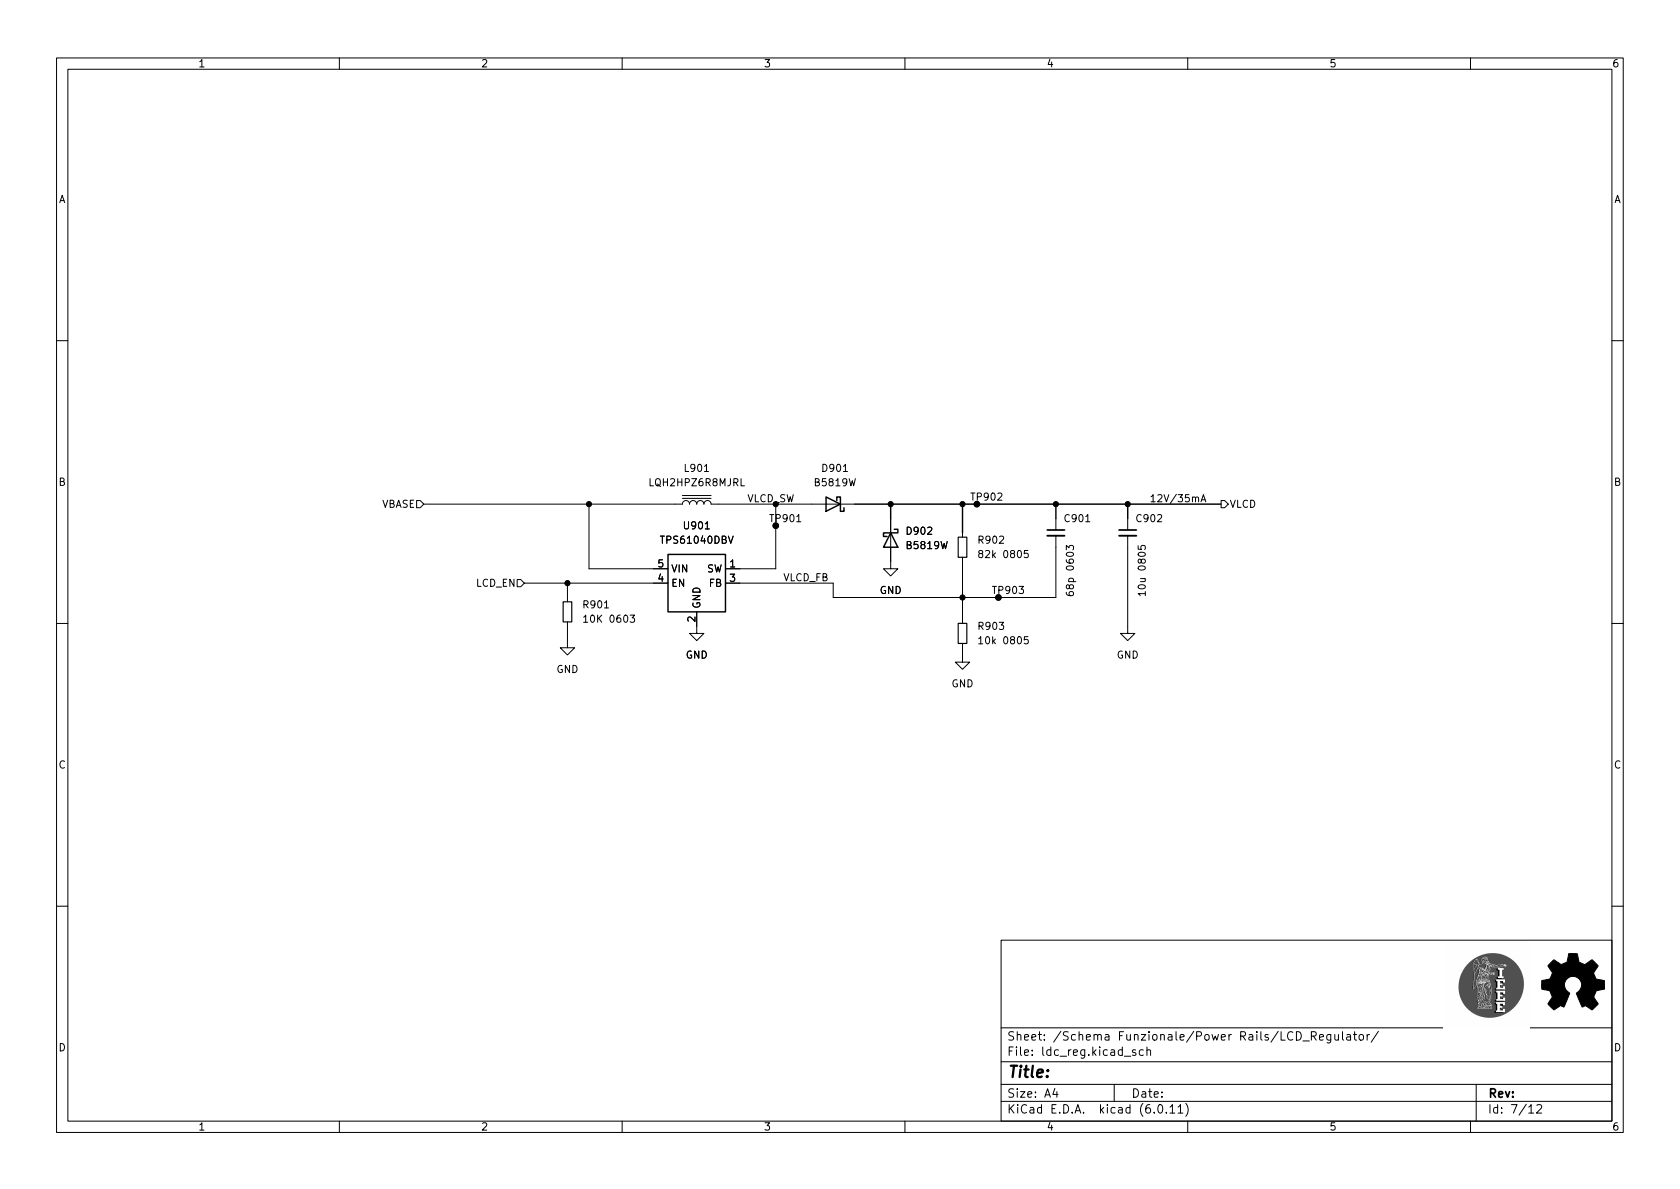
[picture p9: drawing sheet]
(kicad_sch (version 20211123) (generator eeschema)

 (paper "A4")

 (lib_symbols
  (symbol "Connector:TestPoint_Small" (pin_numbers hide) (pin_names (offset 0.762) hide) (in_bom yes) (on_board yes)
   (property "Reference" "TP" (id 0) (at 0 3.81 0) (effects (font (size 1.27 1.27))))
   (property "Value" "TestPoint_Small" (id 1) (at 0 2.032 0) (effects (font (size 1.27 1.27))))
   (property "Footprint" "" (id 2) (at 5.08 0 0) (effects (font (size 1.27 1.27)) hide))
   (property "Datasheet" "~" (id 3) (at 5.08 0 0) (effects (font (size 1.27 1.27)) hide))
   (symbol "TestPoint_Small_0_1"
    (circle (center 0 0) (radius 0.508) (stroke (width 0) (type default) (color 0 0 0 0)) (fill (type none))))
   (symbol "TestPoint_Small_1_1"
    (pin passive line (at 0 0 90) (length 0) (name "1" (effects (font (size 1.27 1.27)))) (number "1" (effects (font (size 1.27 1.27)))))))
  (symbol "Device:C_Small" (pin_numbers hide) (pin_names (offset 0.254) hide) (in_bom yes) (on_board yes)
   (property "Reference" "C" (id 0) (at 0.254 1.778 0) (effects (font (size 1.27 1.27)) (justify left)))
   (property "Value" "C_Small" (id 1) (at 0.254 -2.032 0) (effects (font (size 1.27 1.27)) (justify left)))
   (property "Footprint" "" (id 2) (at 0 0 0) (effects (font (size 1.27 1.27)) hide))
   (property "Datasheet" "~" (id 3) (at 0 0 0) (effects (font (size 1.27 1.27)) hide))
   (symbol "C_Small_0_1"
    (polyline (pts (xy -1.524 -0.508) (xy 1.524 -0.508)) (stroke (width 0.3302) (type default) (color 0 0 0 0)) (fill (type none)))
    (polyline (pts (xy -1.524 0.508) (xy 1.524 0.508)) (stroke (width 0.3048) (type default) (color 0 0 0 0)) (fill (type none))))
   (symbol "C_Small_1_1"
    (pin passive line (at 0 2.54 270) (length 2.032) (name "~" (effects (font (size 1.27 1.27)))) (number "1" (effects (font (size 1.27 1.27)))))
    (pin passive line (at 0 -2.54 90) (length 2.032) (name "~" (effects (font (size 1.27 1.27)))) (number "2" (effects (font (size 1.27 1.27)))))))
  (symbol "Device:D_Schottky" (pin_numbers hide) (pin_names (offset 1.016) hide) (in_bom yes) (on_board yes)
   (property "Reference" "D" (id 0) (at 0 2.54 0) (effects (font (size 1.27 1.27))))
   (property "Value" "D_Schottky" (id 1) (at 0 -2.54 0) (effects (font (size 1.27 1.27))))
   (property "Footprint" "" (id 2) (at 0 0 0) (effects (font (size 1.27 1.27)) hide))
   (property "Datasheet" "~" (id 3) (at 0 0 0) (effects (font (size 1.27 1.27)) hide))
   (symbol "D_Schottky_0_1"
    (polyline (pts (xy 1.27 0) (xy -1.27 0)) (stroke (width 0) (type default) (color 0 0 0 0)) (fill (type none)))
    (polyline (pts (xy 1.27 1.27) (xy 1.27 -1.27) (xy -1.27 0) (xy 1.27 1.27)) (stroke (width 0.254) (type default) (color 0 0 0 0)) (fill (type none)))
    (polyline (pts (xy -1.905 0.635) (xy -1.905 1.27) (xy -1.27 1.27) (xy -1.27 -1.27) (xy -0.635 -1.27) (xy -0.635 -0.635)) (stroke (width 0.254) (type default) (color 0 0 0 0)) (fill (type none))))
   (symbol "D_Schottky_1_1"
    (pin passive line (at -3.81 0 0) (length 2.54) (name "K" (effects (font (size 1.27 1.27)))) (number "1" (effects (font (size 1.27 1.27)))))
    (pin passive line (at 3.81 0 180) (length 2.54) (name "A" (effects (font (size 1.27 1.27)))) (number "2" (effects (font (size 1.27 1.27)))))))
  (symbol "Device:L_Iron" (pin_numbers hide) (pin_names (offset 1.016) hide) (in_bom yes) (on_board yes)
   (property "Reference" "L" (id 0) (at -1.27 0 90) (effects (font (size 1.27 1.27))))
   (property "Value" "L_Iron" (id 1) (at 2.794 0 90) (effects (font (size 1.27 1.27))))
   (property "Footprint" "" (id 2) (at 0 0 0) (effects (font (size 1.27 1.27)) hide))
   (property "Datasheet" "~" (id 3) (at 0 0 0) (effects (font (size 1.27 1.27)) hide))
   (symbol "L_Iron_0_1"
    (arc (start 0 -2.54) (mid 0.635 -1.905) (end 0 -1.27) (stroke (width 0) (type default) (color 0 0 0 0)) (fill (type none)))
    (arc (start 0 -1.27) (mid 0.635 -0.635) (end 0 0) (stroke (width 0) (type default) (color 0 0 0 0)) (fill (type none)))
    (polyline (pts (xy 1.016 2.54) (xy 1.016 -2.54)) (stroke (width 0) (type default) (color 0 0 0 0)) (fill (type none)))
    (polyline (pts (xy 1.524 -2.54) (xy 1.524 2.54)) (stroke (width 0) (type default) (color 0 0 0 0)) (fill (type none)))
    (arc (start 0 0) (mid 0.635 0.635) (end 0 1.27) (stroke (width 0) (type default) (color 0 0 0 0)) (fill (type none)))
    (arc (start 0 1.27) (mid 0.635 1.905) (end 0 2.54) (stroke (width 0) (type default) (color 0 0 0 0)) (fill (type none))))
   (symbol "L_Iron_1_1"
    (pin passive line (at 0 3.81 270) (length 1.27) (name "1" (effects (font (size 1.27 1.27)))) (number "1" (effects (font (size 1.27 1.27)))))
    (pin passive line (at 0 -3.81 90) (length 1.27) (name "2" (effects (font (size 1.27 1.27)))) (number "2" (effects (font (size 1.27 1.27)))))))
  (symbol "Device:R_Small" (pin_numbers hide) (pin_names (offset 0.254) hide) (in_bom yes) (on_board yes)
   (property "Reference" "R" (id 0) (at 0.762 0.508 0) (effects (font (size 1.27 1.27)) (justify left)))
   (property "Value" "R_Small" (id 1) (at 0.762 -1.016 0) (effects (font (size 1.27 1.27)) (justify left)))
   (property "Footprint" "" (id 2) (at 0 0 0) (effects (font (size 1.27 1.27)) hide))
   (property "Datasheet" "~" (id 3) (at 0 0 0) (effects (font (size 1.27 1.27)) hide))
   (symbol "R_Small_0_1"
    (rectangle (start -0.762 1.778) (end 0.762 -1.778) (stroke (width 0.2032) (type default) (color 0 0 0 0)) (fill (type none))))
   (symbol "R_Small_1_1"
    (pin passive line (at 0 2.54 270) (length 0.762) (name "~" (effects (font (size 1.27 1.27)))) (number "1" (effects (font (size 1.27 1.27)))))
    (pin passive line (at 0 -2.54 90) (length 0.762) (name "~" (effects (font (size 1.27 1.27)))) (number "2" (effects (font (size 1.27 1.27)))))))
  (symbol "GND_1" (power) (pin_names (offset 0)) (in_bom yes) (on_board yes)
   (property "Reference" "#PWR" (id 0) (at 0 -6.35 0) (effects (font (size 1.27 1.27)) hide))
   (property "Value" "GND_1" (id 1) (at 0 -3.81 0) (effects (font (size 1.27 1.27))))
   (property "Footprint" "" (id 2) (at 0 0 0) (effects (font (size 1.27 1.27)) hide))
   (property "Datasheet" "" (id 3) (at 0 0 0) (effects (font (size 1.27 1.27)) hide))
   (symbol "GND_1_0_1"
    (polyline (pts (xy 0 0) (xy 0 -1.27) (xy 1.27 -1.27) (xy 0 -2.54) (xy -1.27 -1.27) (xy 0 -1.27)) (stroke (width 0) (type default) (color 0 0 0 0)) (fill (type none))))
   (symbol "GND_1_1_1"
    (pin power_in line (at 0 0 270) (length 0) hide (name "GND" (effects (font (size 1.27 1.27)))) (number "1" (effects (font (size 1.27 1.27)))))))
  (symbol "Graphic:Logo_Open_Hardware_Small" (pin_names (offset 1.016)) (in_bom yes) (on_board yes)
   (property "Reference" "#LOGO" (id 0) (at 0 6.985 0) (effects (font (size 1.27 1.27)) hide))
   (property "Value" "Logo_Open_Hardware_Small" (id 1) (at 0 -5.715 0) (effects (font (size 1.27 1.27)) hide))
   (property "Footprint" "" (id 2) (at 0 0 0) (effects (font (size 1.27 1.27)) hide))
   (property "Datasheet" "~" (id 3) (at 0 0 0) (effects (font (size 1.27 1.27)) hide))
   (symbol "Logo_Open_Hardware_Small_0_1"
    (polyline (pts (xy 3.3528 -4.3434) (xy 3.302 -4.318) (xy 3.175 -4.2418) (xy 2.9972 -4.1148) (xy 2.7686 -3.9624) (xy 2.54 -3.81) (xy 2.3622 -3.7084) (xy 2.2352 -3.6068) (xy 2.1844 -3.5814) (xy 2.159 -3.6068) (xy 2.0574 -3.6576) (xy 1.905 -3.7338) (xy 1.8034 -3.7846) (xy 1.6764 -3.8354) (xy 1.6002 -3.8354) (xy 1.6002 -3.8354) (xy 1.5494 -3.7338) (xy 1.4732 -3.5306) (xy 1.3462 -3.302) (xy 1.2446 -3.0226) (xy 1.1176 -2.7178) (xy 0.9652 -2.413) (xy 0.8636 -2.1082) (xy 0.7366 -1.8288) (xy 0.6604 -1.6256) (xy 0.6096 -1.4732) (xy 0.5842 -1.397) (xy 0.5842 -1.397) (xy 0.6604 -1.3208) (xy 0.7874 -1.2446) (xy 1.0414 -1.016) (xy 1.2954 -0.6858) (xy 1.4478 -0.3302) (xy 1.524 0.0762) (xy 1.4732 0.4572) (xy 1.3208 0.8128) (xy 1.0668 1.143) (xy 0.762 1.3716) (xy 0.4064 1.524) (xy 0 1.5748) (xy -0.381 1.5494) (xy -0.7366 1.397) (xy -1.0668 1.143) (xy -1.2192 0.9906) (xy -1.397 0.6604) (xy -1.524 0.3048) (xy -1.524 0.2286) (xy -1.4986 -0.1778) (xy -1.397 -0.5334) (xy -1.1938 -0.8636) (xy -0.9144 -1.143) (xy -0.8636 -1.1684) (xy -0.7366 -1.27) (xy -0.635 -1.3462) (xy -0.5842 -1.397) (xy -1.0668 -2.5908) (xy -1.143 -2.794) (xy -1.2954 -3.1242) (xy -1.397 -3.4036) (xy -1.4986 -3.6322) (xy -1.5748 -3.7846) (xy -1.6002 -3.8354) (xy -1.6002 -3.8354) (xy -1.651 -3.8354) (xy -1.7272 -3.81) (xy -1.905 -3.7338) (xy -2.0066 -3.683) (xy -2.1336 -3.6068) (xy -2.2098 -3.5814) (xy -2.2606 -3.6068) (xy -2.3622 -3.683) (xy -2.54 -3.81) (xy -2.7686 -3.9624) (xy -2.9718 -4.0894) (xy -3.1496 -4.2164) (xy -3.302 -4.318) (xy -3.3528 -4.3434) (xy -3.3782 -4.3434) (xy -3.429 -4.318) (xy -3.5306 -4.2164) (xy -3.7084 -4.064) (xy -3.937 -3.8354) (xy -3.9624 -3.81) (xy -4.1656 -3.6068) (xy -4.318 -3.4544) (xy -4.4196 -3.3274) (xy -4.445 -3.2766) (xy -4.445 -3.2766) (xy -4.4196 -3.2258) (xy -4.318 -3.0734) (xy -4.2164 -2.8956) (xy -4.064 -2.667) (xy -3.6576 -2.0828) (xy -3.8862 -1.5494) (xy -3.937 -1.3716) (xy -4.0386 -1.1684) (xy -4.0894 -1.0414) (xy -4.1148 -0.9652) (xy -4.191 -0.9398) (xy -4.318 -0.9144) (xy -4.5466 -0.8636) (xy -4.8006 -0.8128) (xy -5.0546 -0.7874) (xy -5.2578 -0.7366) (xy -5.4356 -0.7112) (xy -5.5118 -0.6858) (xy -5.5118 -0.6858) (xy -5.5372 -0.635) (xy -5.5372 -0.5588) (xy -5.5372 -0.4318) (xy -5.5626 -0.2286) (xy -5.5626 0.0762) (xy -5.5626 0.127) (xy -5.5372 0.4064) (xy -5.5372 0.635) (xy -5.5372 0.762) (xy -5.5372 0.8382) (xy -5.5372 0.8382) (xy -5.461 0.8382) (xy -5.3086 0.889) (xy -5.08 0.9144) (xy -4.826 0.9652) (xy -4.8006 0.9906) (xy -4.5466 1.0414) (xy -4.318 1.0668) (xy -4.1656 1.1176) (xy -4.0894 1.143) (xy -4.0894 1.143) (xy -4.0386 1.2446) (xy -3.9624 1.4224) (xy -3.8608 1.6256) (xy -3.7846 1.8288) (xy -3.7084 2.0066) (xy -3.6576 2.159) (xy -3.6322 2.2098) (xy -3.6322 2.2098) (xy -3.683 2.286) (xy -3.7592 2.413) (xy -3.8862 2.5908) (xy -4.064 2.8194) (xy -4.064 2.8448) (xy -4.2164 3.0734) (xy -4.3434 3.2512) (xy -4.4196 3.3782) (xy -4.445 3.4544) (xy -4.445 3.4544) (xy -4.3942 3.5052) (xy -4.2926 3.6322) (xy -4.1148 3.81) (xy -3.937 4.0132) (xy -3.8608 4.064) (xy -3.6576 4.2926) (xy -3.5052 4.4196) (xy -3.4036 4.4958) (xy -3.3528 4.5212) (xy -3.3528 4.5212) (xy -3.302 4.4704) (xy -3.1496 4.3688) (xy -2.9718 4.2418) (xy -2.7432 4.0894) (xy -2.7178 4.0894) (xy -2.4892 3.937) (xy -2.3114 3.81) (xy -2.1844 3.7084) (xy -2.1336 3.683) (xy -2.1082 3.683) (xy -2.032 3.7084) (xy -1.8542 3.7592) (xy -1.6764 3.8354) (xy -1.4732 3.937) (xy -1.27 4.0132) (xy -1.143 4.064) (xy -1.0668 4.1148) (xy -1.0668 4.1148) (xy -1.0414 4.191) (xy -1.016 4.3434) (xy -0.9652 4.572) (xy -0.9144 4.8514) (xy -0.889 4.9022) (xy -0.8382 5.1562) (xy -0.8128 5.3848) (xy -0.7874 5.5372) (xy -0.762 5.588) (xy -0.7112 5.6134) (xy -0.5842 5.6134) (xy -0.4064 5.6134) (xy -0.1524 5.6134) (xy 0.0762 5.6134) (xy 0.3302 5.6134) (xy 0.5334 5.6134) (xy 0.6858 5.588) (xy 0.7366 5.588) (xy 0.7366 5.588) (xy 0.762 5.5118) (xy 0.8128 5.334) (xy 0.8382 5.1054) (xy 0.9144 4.826) (xy 0.9144 4.7752) (xy 0.9652 4.5212) (xy 1.016 4.2926) (xy 1.0414 4.1402) (xy 1.0668 4.0894) (xy 1.0668 4.0894) (xy 1.1938 4.0386) (xy 1.3716 3.9624) (xy 1.5748 3.8608) (xy 2.0828 3.6576) (xy 2.7178 4.0894) (xy 2.7686 4.1402) (xy 2.9972 4.2926) (xy 3.175 4.4196) (xy 3.302 4.4958) (xy 3.3782 4.5212) (xy 3.3782 4.5212) (xy 3.429 4.4704) (xy 3.556 4.3434) (xy 3.7338 4.191) (xy 3.9116 3.9878) (xy 4.064 3.8354) (xy 4.2418 3.6576) (xy 4.3434 3.556) (xy 4.4196 3.4798) (xy 4.4196 3.429) (xy 4.4196 3.4036) (xy 4.3942 3.3274) (xy 4.2926 3.2004) (xy 4.1656 2.9972) (xy 4.0132 2.794) (xy 3.8862 2.5908) (xy 3.7592 2.3876) (xy 3.6576 2.2352) (xy 3.6322 2.159) (xy 3.6322 2.1336) (xy 3.683 2.0066) (xy 3.7592 1.8288) (xy 3.8608 1.6002) (xy 4.064 1.1176) (xy 4.3942 1.0414) (xy 4.5974 1.016) (xy 4.8768 0.9652) (xy 5.1308 0.9144) (xy 5.5372 0.8382) (xy 5.5626 -0.6604) (xy 5.4864 -0.6858) (xy 5.4356 -0.6858) (xy 5.2832 -0.7366) (xy 5.0546 -0.762) (xy 4.8006 -0.8128) (xy 4.5974 -0.8636) (xy 4.3688 -0.9144) (xy 4.2164 -0.9398) (xy 4.1402 -0.9398) (xy 4.1148 -0.9652) (xy 4.064 -1.0668) (xy 3.9878 -1.2446) (xy 3.9116 -1.4478) (xy 3.81 -1.651) (xy 3.7338 -1.8542) (xy 3.683 -2.0066) (xy 3.6576 -2.0828) (xy 3.683 -2.1336) (xy 3.7846 -2.2606) (xy 3.8862 -2.4638) (xy 4.0386 -2.667) (xy 4.191 -2.8956) (xy 4.318 -3.0734) (xy 4.3942 -3.2004) (xy 4.445 -3.2766) (xy 4.4196 -3.3274) (xy 4.3434 -3.429) (xy 4.1656 -3.5814) (xy 3.937 -3.8354) (xy 3.8862 -3.8608) (xy 3.683 -4.064) (xy 3.5306 -4.2164) (xy 3.4036 -4.318) (xy 3.3528 -4.3434)) (stroke (width 0) (type default) (color 0 0 0 0)) (fill (type outline)))))
  (symbol "Regulator_Switching:TPS61040DBV" (in_bom yes) (on_board yes)
   (property "Reference" "U" (id 0) (at -5.08 6.35 0) (effects (font (size 1.27 1.27)) (justify left)))
   (property "Value" "TPS61040DBV" (id 1) (at 0 6.35 0) (effects (font (size 1.27 1.27)) (justify left)))
   (property "Footprint" "Package_TO_SOT_SMD:SOT-23-5" (id 2) (at 2.54 -6.35 0) (effects (font (size 1.27 1.27) italic) (justify left) hide))
   (property "Datasheet" "http://www.ti.com/lit/ds/symlink/tps61040.pdf" (id 3) (at -5.08 7.62 0) (effects (font (size 1.27 1.27)) hide))
   (symbol "TPS61040DBV_0_1"
    (rectangle (start -5.08 5.08) (end 5.08 -5.08) (stroke (width 0.254) (type default) (color 0 0 0 0)) (fill (type background))))
   (symbol "TPS61040DBV_1_1"
    (pin power_out line (at 7.62 2.54 180) (length 2.54) (name "SW" (effects (font (size 1.27 1.27)))) (number "1" (effects (font (size 1.27 1.27)))))
    (pin power_in line (at 0 -7.62 90) (length 2.54) (name "GND" (effects (font (size 1.27 1.27)))) (number "2" (effects (font (size 1.27 1.27)))))
    (pin input line (at 7.62 0 180) (length 2.54) (name "FB" (effects (font (size 1.27 1.27)))) (number "3" (effects (font (size 1.27 1.27)))))
    (pin input line (at -7.62 0 0) (length 2.54) (name "EN" (effects (font (size 1.27 1.27)))) (number "4" (effects (font (size 1.27 1.27)))))
    (pin power_in line (at -7.62 2.54 0) (length 2.54) (name "VIN" (effects (font (size 1.27 1.27)))) (number "5" (effects (font (size 1.27 1.27))))))))

 (junction (at 199.39 88.9) (diameter 0) (color 0 0 0 0))
 (junction (at 137.16 92.71) (diameter 0) (color 0 0 0 0))
 (junction (at 170.18 88.9) (diameter 0) (color 0 0 0 0))
 (junction (at 104.14 88.9) (diameter 0) (color 0 0 0 0))
 (junction (at 157.48 88.9) (diameter 0) (color 0 0 0 0))
 (junction (at 137.16 88.9) (diameter 0) (color 0 0 0 0))
 (junction (at 176.53 105.41) (diameter 0) (color 0 0 0 0))
 (junction (at 172.72 88.9) (diameter 0) (color 0 0 0 0))
 (junction (at 170.18 105.41) (diameter 0) (color 0 0 0 0))
 (junction (at 100.33 102.87) (diameter 0) (color 0 0 0 0))
 (junction (at 186.69 88.9) (diameter 0) (color 0 0 0 0))

 (wire (pts (xy 186.69 91.44) (xy 186.69 88.9)) (stroke (width 0) (type default) (color 0 0 0 0)))
 (wire (pts (xy 92.71 102.87) (xy 100.33 102.87)) (stroke (width 0) (type default) (color 0 0 0 0)))
 (wire (pts (xy 100.33 102.87) (xy 115.57 102.87)) (stroke (width 0) (type default) (color 0 0 0 0)))
 (wire (pts (xy 100.33 110.49) (xy 100.33 113.03)) (stroke (width 0) (type default) (color 0 0 0 0)))
 (wire (pts (xy 104.14 100.33) (xy 104.14 88.9)) (stroke (width 0) (type default) (color 0 0 0 0)))
 (wire (pts (xy 199.39 91.44) (xy 199.39 88.9)) (stroke (width 0) (type default) (color 0 0 0 0)))
 (wire (pts (xy 199.39 88.9) (xy 215.9 88.9)) (stroke (width 0) (type default) (color 0 0 0 0)))
 (wire (pts (xy 151.13 88.9) (xy 157.48 88.9)) (stroke (width 0) (type default) (color 0 0 0 0)))
 (wire (pts (xy 147.32 105.41) (xy 170.18 105.41)) (stroke (width 0) (type default) (color 0 0 0 0)))
 (wire (pts (xy 100.33 102.87) (xy 100.33 105.41)) (stroke (width 0) (type default) (color 0 0 0 0)))
 (wire (pts (xy 127 88.9) (xy 137.16 88.9)) (stroke (width 0) (type default) (color 0 0 0 0)))
 (wire (pts (xy 176.53 105.41) (xy 170.18 105.41)) (stroke (width 0) (type default) (color 0 0 0 0)))
 (wire (pts (xy 170.18 93.98) (xy 170.18 88.9)) (stroke (width 0) (type default) (color 0 0 0 0)))
 (wire (pts (xy 186.69 96.52) (xy 186.69 105.41)) (stroke (width 0) (type default) (color 0 0 0 0)))
 (wire (pts (xy 130.81 102.87) (xy 147.32 102.87)) (stroke (width 0) (type default) (color 0 0 0 0)))
 (wire (pts (xy 137.16 88.9) (xy 137.16 92.71)) (stroke (width 0) (type default) (color 0 0 0 0)))
 (wire (pts (xy 137.16 100.33) (xy 130.81 100.33)) (stroke (width 0) (type default) (color 0 0 0 0)))
 (wire (pts (xy 157.48 88.9) (xy 157.48 91.44)) (stroke (width 0) (type default) (color 0 0 0 0)))
 (wire (pts (xy 115.57 100.33) (xy 104.14 100.33)) (stroke (width 0) (type default) (color 0 0 0 0)))
 (wire (pts (xy 137.16 88.9) (xy 143.51 88.9)) (stroke (width 0) (type default) (color 0 0 0 0)))
 (wire (pts (xy 170.18 115.57) (xy 170.18 114.3)) (stroke (width 0) (type default) (color 0 0 0 0)))
 (wire (pts (xy 147.32 102.87) (xy 147.32 105.41)) (stroke (width 0) (type default) (color 0 0 0 0)))
 (wire (pts (xy 199.39 96.52) (xy 199.39 110.49)) (stroke (width 0) (type default) (color 0 0 0 0)))
 (wire (pts (xy 170.18 99.06) (xy 170.18 105.41)) (stroke (width 0) (type default) (color 0 0 0 0)))
 (wire (pts (xy 172.72 88.9) (xy 170.18 88.9)) (stroke (width 0) (type default) (color 0 0 0 0)))
 (wire (pts (xy 186.69 88.9) (xy 199.39 88.9)) (stroke (width 0) (type default) (color 0 0 0 0)))
 (wire (pts (xy 170.18 105.41) (xy 170.18 109.22)) (stroke (width 0) (type default) (color 0 0 0 0)))
 (wire (pts (xy 104.14 88.9) (xy 119.38 88.9)) (stroke (width 0) (type default) (color 0 0 0 0)))
 (wire (pts (xy 170.18 88.9) (xy 157.48 88.9)) (stroke (width 0) (type default) (color 0 0 0 0)))
 (wire (pts (xy 137.16 92.71) (xy 137.16 100.33)) (stroke (width 0) (type default) (color 0 0 0 0)))
 (wire (pts (xy 186.69 105.41) (xy 176.53 105.41)) (stroke (width 0) (type default) (color 0 0 0 0)))
 (wire (pts (xy 186.69 88.9) (xy 172.72 88.9)) (stroke (width 0) (type default) (color 0 0 0 0)))
 (wire (pts (xy 104.14 88.9) (xy 74.93 88.9)) (stroke (width 0) (type default) (color 0 0 0 0)))

 (image (at 262.89 173.99) (scale 0.120876)
  (data))

 (text "12V/35mA\n" (at 203.2 88.9 0) (effects (font (size 1.27 1.27)) (justify left bottom)))

 (label "VLCD_FB" (at 138.43 102.87 0) (effects (font (size 1.27 1.27)) (justify left bottom)))
 (label "VLCD_SW" (at 132.08 88.9 0) (effects (font (size 1.27 1.27)) (justify left bottom)))

 (hierarchical_label "VLCD" (shape output) (at 215.9 88.9 0) (effects (font (size 1.27 1.27)) (justify left)))
 (hierarchical_label "VBASE" (shape input) (at 74.93 88.9 180) (effects (font (size 1.27 1.27)) (justify right)))
 (hierarchical_label "LCD_EN" (shape input) (at 92.71 102.87 180) (effects (font (size 1.27 1.27)) (justify right)))

 (symbol (lib_id "Device:R_Small") (at 170.18 111.76 180) (unit 1) (in_bom yes) (on_board yes) (fields_autoplaced)
  (property "Reference" "R903" (id 0) (at 172.72 110.4899 0) (effects (font (size 1.27 1.27)) (justify right)))
  (property "Value" "10k 0805" (id 1) (at 172.72 113.0299 0) (effects (font (size 1.27 1.27)) (justify right)))
  (property "Footprint" "Resistor_SMD:R_0805_2012Metric" (id 2) (at 170.18 111.76 0) (effects (font (size 1.27 1.27)) hide))
  (property "Datasheet" "~" (id 3) (at 170.18 111.76 0) (effects (font (size 1.27 1.27)) hide))
  (property "JLC_REF" "C17414" (id 4) (at 170.18 111.76 90) (effects (font (size 1.27 1.27)) hide))
  (property "JLC_PRICE" "0.0017" (id 5) (at 170.18 111.76 90) (effects (font (size 1.27 1.27)) hide)) (pin "1") (pin "2"))

 (symbol (lib_id "Device:C_Small") (at 186.69 93.98 0) (unit 1) (in_bom yes) (on_board yes)
  (property "Reference" "C901" (id 0) (at 187.96 91.44 0) (effects (font (size 1.27 1.27)) (justify left)))
  (property "Value" "68p 0603" (id 1) (at 189.23 105.41 90) (effects (font (size 1.27 1.27)) (justify left)))
  (property "Footprint" "Capacitor_SMD:C_0201_0603Metric" (id 2) (at 186.69 93.98 0) (effects (font (size 1.27 1.27)) hide))
  (property "Datasheet" "~" (id 3) (at 186.69 93.98 0) (effects (font (size 1.27 1.27)) hide))
  (property "JLC_REF" "C28262" (id 4) (at 186.69 93.98 0) (effects (font (size 1.27 1.27)) hide))
  (property "JLC_PRICE" "0.0021" (id 5) (at 186.69 93.98 0) (effects (font (size 1.27 1.27)) hide)) (pin "1") (pin "2"))

 (symbol (lib_id "Connector:TestPoint_Small") (at 176.53 105.41 0) (unit 1) (in_bom yes) (on_board yes)
  (property "Reference" "TP903" (id 0) (at 175.26 104.14 0) (effects (font (size 1.27 1.27)) (justify left)))
  (property "Value" "TestPoint_Small" (id 1) (at 177.8 106.6799 0) (effects (font (size 1.27 1.27)) (justify left) hide))
  (property "Footprint" "TestPoint:TestPoint_Pad_D1.0mm" (id 2) (at 181.61 105.41 0) (effects (font (size 1.27 1.27)) hide))
  (property "Datasheet" "~" (id 3) (at 181.61 105.41 0) (effects (font (size 1.27 1.27)) hide)) (pin "1"))

 (symbol (lib_id "Regulator_Switching:TPS61040DBV") (at 123.19 102.87 0) (unit 1) (in_bom yes) (on_board yes) (fields_autoplaced)
  (property "Reference" "U901" (id 0) (at 123.19 92.71 0))
  (property "Value" "TPS61040DBV" (id 1) (at 123.19 95.25 0))
  (property "Footprint" "Package_TO_SOT_SMD:SOT-23-5" (id 2) (at 125.73 109.22 0) (effects (font (size 1.27 1.27) italic) (justify left) hide))
  (property "Datasheet" "http://www.ti.com/lit/ds/symlink/tps61040.pdf" (id 3) (at 118.11 95.25 0) (effects (font (size 1.27 1.27)) hide)) (pin "1") (pin "2") (pin "3") (pin "4") (pin "5"))

 (symbol (lib_id "Graphic:Logo_Open_Hardware_Small") (at 278.13 173.99 0) (unit 1) (in_bom no) (on_board no) (fields_autoplaced)
  (property "Reference" "#LOGO?" (id 0) (at 278.13 167.005 0) (effects (font (size 1.27 1.27)) hide))
  (property "Value" "Logo_Open_Hardware_Small" (id 1) (at 278.13 179.705 0) (effects (font (size 1.27 1.27)) hide))
  (property "Footprint" "" (id 2) (at 278.13 173.99 0) (effects (font (size 1.27 1.27)) hide))
  (property "Datasheet" "~" (id 3) (at 278.13 173.99 0) (effects (font (size 1.27 1.27)) hide)))

 (symbol (lib_id "Device:C_Small") (at 199.39 93.98 0) (unit 1) (in_bom yes) (on_board yes)
  (property "Reference" "C902" (id 0) (at 200.66 91.44 0) (effects (font (size 1.27 1.27)) (justify left)))
  (property "Value" "10u 0805" (id 1) (at 201.93 105.41 90) (effects (font (size 1.27 1.27)) (justify left)))
  (property "Footprint" "Capacitor_SMD:C_0805_2012Metric" (id 2) (at 199.39 93.98 0) (effects (font (size 1.27 1.27)) hide))
  (property "Datasheet" "~" (id 3) (at 199.39 93.98 0) (effects (font (size 1.27 1.27)) hide))
  (property "JLC_REF" "C15850" (id 4) (at 199.39 93.98 0) (effects (font (size 1.27 1.27)) hide))
  (property "JLC_PRICE" "0.0135" (id 5) (at 199.39 93.98 0) (effects (font (size 1.27 1.27)) hide)) (pin "1") (pin "2"))

 (symbol (lib_id "Device:D_Schottky") (at 157.48 95.25 270) (unit 1) (in_bom yes) (on_board yes) (fields_autoplaced)
  (property "Reference" "D902" (id 0) (at 160.02 93.6624 90) (effects (font (size 1.27 1.27)) (justify left)))
  (property "Value" "B5819W" (id 1) (at 160.02 96.2024 90) (effects (font (size 1.27 1.27)) (justify left)))
  (property "Footprint" "Diode_SMD:D_SOD-123" (id 2) (at 157.48 95.25 0) (effects (font (size 1.27 1.27)) hide))
  (property "Datasheet" "~" (id 3) (at 157.48 95.25 0) (effects (font (size 1.27 1.27)) hide))
  (property "JLC_REF" "C8598" (id 4) (at 157.48 95.25 0) (effects (font (size 1.27 1.27)) hide))
  (property "JLC_PRICE" "0.0287" (id 5) (at 157.48 95.25 0) (effects (font (size 1.27 1.27)) hide)) (pin "1") (pin "2"))

 (symbol (lib_id "Connector:TestPoint_Small") (at 137.16 92.71 0) (unit 1) (in_bom yes) (on_board yes)
  (property "Reference" "TP901" (id 0) (at 135.89 91.44 0) (effects (font (size 1.27 1.27)) (justify left)))
  (property "Value" "TestPoint_Small" (id 1) (at 138.43 93.9799 0) (effects (font (size 1.27 1.27)) (justify left) hide))
  (property "Footprint" "TestPoint:TestPoint_Pad_D1.0mm" (id 2) (at 142.24 92.71 0) (effects (font (size 1.27 1.27)) hide))
  (property "Datasheet" "~" (id 3) (at 142.24 92.71 0) (effects (font (size 1.27 1.27)) hide)) (pin "1"))

 (symbol (lib_name "GND_1") (lib_id "power:GND") (at 100.33 113.03 0) (unit 1) (in_bom yes) (on_board yes) (fields_autoplaced)
  (property "Reference" "#PWR0901" (id 0) (at 100.33 119.38 0) (effects (font (size 1.27 1.27)) hide))
  (property "Value" "GND" (id 1) (at 100.33 118.11 0))
  (property "Footprint" "" (id 2) (at 100.33 113.03 0) (effects (font (size 1.27 1.27)) hide))
  (property "Datasheet" "" (id 3) (at 100.33 113.03 0) (effects (font (size 1.27 1.27)) hide)) (pin "1"))

 (symbol (lib_name "GND_1") (lib_id "power:GND") (at 199.39 110.49 0) (unit 1) (in_bom yes) (on_board yes) (fields_autoplaced)
  (property "Reference" "#PWR0905" (id 0) (at 199.39 116.84 0) (effects (font (size 1.27 1.27)) hide))
  (property "Value" "GND" (id 1) (at 199.39 115.57 0))
  (property "Footprint" "" (id 2) (at 199.39 110.49 0) (effects (font (size 1.27 1.27)) hide))
  (property "Datasheet" "" (id 3) (at 199.39 110.49 0) (effects (font (size 1.27 1.27)) hide)) (pin "1"))

 (symbol (lib_name "GND_1") (lib_id "power:GND") (at 157.48 99.06 0) (unit 1) (in_bom yes) (on_board yes) (fields_autoplaced)
  (property "Reference" "#PWR0903" (id 0) (at 157.48 105.41 0) (effects (font (size 1.27 1.27)) hide))
  (property "Value" "GND" (id 1) (at 157.48 104.14 0))
  (property "Footprint" "" (id 2) (at 157.48 99.06 0) (effects (font (size 1.27 1.27)) hide))
  (property "Datasheet" "" (id 3) (at 157.48 99.06 0) (effects (font (size 1.27 1.27)) hide)) (pin "1"))

 (symbol (lib_id "Device:D_Schottky") (at 147.32 88.9 180) (unit 1) (in_bom yes) (on_board yes) (fields_autoplaced)
  (property "Reference" "D901" (id 0) (at 147.6375 82.55 0))
  (property "Value" "B5819W" (id 1) (at 147.6375 85.09 0))
  (property "Footprint" "Diode_SMD:D_SOD-123" (id 2) (at 147.32 88.9 0) (effects (font (size 1.27 1.27)) hide))
  (property "Datasheet" "~" (id 3) (at 147.32 88.9 0) (effects (font (size 1.27 1.27)) hide))
  (property "JLC_REF" "C8598" (id 4) (at 147.32 88.9 0) (effects (font (size 1.27 1.27)) hide))
  (property "JLC_PRICE" "0.0287" (id 5) (at 147.32 88.9 0) (effects (font (size 1.27 1.27)) hide)) (pin "1") (pin "2"))

 (symbol (lib_id "Device:L_Iron") (at 123.19 88.9 90) (unit 1) (in_bom yes) (on_board yes) (fields_autoplaced)
  (property "Reference" "L901" (id 0) (at 123.19 82.55 90))
  (property "Value" "LQH2HPZ6R8MJRL" (id 1) (at 123.19 85.09 90))
  (property "Footprint" "Inductor_SMD:L_1008_2520Metric" (id 2) (at 123.19 88.9 0) (effects (font (size 1.27 1.27)) hide))
  (property "Datasheet" "~" (id 3) (at 123.19 88.9 0) (effects (font (size 1.27 1.27)) hide)) (pin "1") (pin "2"))

 (symbol (lib_name "GND_1") (lib_id "power:GND") (at 170.18 115.57 0) (unit 1) (in_bom yes) (on_board yes) (fields_autoplaced)
  (property "Reference" "#PWR0904" (id 0) (at 170.18 121.92 0) (effects (font (size 1.27 1.27)) hide))
  (property "Value" "GND" (id 1) (at 170.18 120.65 0))
  (property "Footprint" "" (id 2) (at 170.18 115.57 0) (effects (font (size 1.27 1.27)) hide))
  (property "Datasheet" "" (id 3) (at 170.18 115.57 0) (effects (font (size 1.27 1.27)) hide)) (pin "1"))

 (symbol (lib_id "Device:R_Small") (at 170.18 96.52 180) (unit 1) (in_bom yes) (on_board yes) (fields_autoplaced)
  (property "Reference" "R902" (id 0) (at 172.72 95.2499 0) (effects (font (size 1.27 1.27)) (justify right)))
  (property "Value" "82k 0805" (id 1) (at 172.72 97.7899 0) (effects (font (size 1.27 1.27)) (justify right)))
  (property "Footprint" "Resistor_SMD:R_0805_2012Metric" (id 2) (at 170.18 96.52 0) (effects (font (size 1.27 1.27)) hide))
  (property "Datasheet" "~" (id 3) (at 170.18 96.52 0) (effects (font (size 1.27 1.27)) hide))
  (property "JLC_REF" "C17840" (id 4) (at 170.18 96.52 90) (effects (font (size 1.27 1.27)) hide))
  (property "JLC_PRICE" "0.0017" (id 5) (at 170.18 96.52 90) (effects (font (size 1.27 1.27)) hide)) (pin "1") (pin "2"))

 (symbol (lib_id "Device:R_Small") (at 100.33 107.95 0) (unit 1) (in_bom yes) (on_board yes) (fields_autoplaced)
  (property "Reference" "R901" (id 0) (at 102.87 106.6799 0) (effects (font (size 1.27 1.27)) (justify left)))
  (property "Value" "10K 0603" (id 1) (at 102.87 109.2199 0) (effects (font (size 1.27 1.27)) (justify left)))
  (property "Footprint" "Resistor_SMD:R_0201_0603Metric" (id 2) (at 100.33 107.95 0) (effects (font (size 1.27 1.27)) hide))
  (property "Datasheet" "~" (id 3) (at 100.33 107.95 0) (effects (font (size 1.27 1.27)) hide))
  (property "JLC_REF" "C25804" (id 4) (at 100.33 107.95 90) (effects (font (size 1.27 1.27)) hide))
  (property "JLC_PRICE" "0.001" (id 5) (at 100.33 107.95 90) (effects (font (size 1.27 1.27)) hide)) (pin "1") (pin "2"))

 (symbol (lib_id "Connector:TestPoint_Small") (at 172.72 88.9 0) (unit 1) (in_bom yes) (on_board yes)
  (property "Reference" "TP902" (id 0) (at 171.45 87.63 0) (effects (font (size 1.27 1.27)) (justify left)))
  (property "Value" "TestPoint_Small" (id 1) (at 173.99 90.1699 0) (effects (font (size 1.27 1.27)) (justify left) hide))
  (property "Footprint" "TestPoint:TestPoint_Pad_D1.0mm" (id 2) (at 177.8 88.9 0) (effects (font (size 1.27 1.27)) hide))
  (property "Datasheet" "~" (id 3) (at 177.8 88.9 0) (effects (font (size 1.27 1.27)) hide)) (pin "1"))

 (symbol (lib_name "GND_1") (lib_id "power:GND") (at 123.19 110.49 0) (unit 1) (in_bom yes) (on_board yes) (fields_autoplaced)
  (property "Reference" "#PWR0902" (id 0) (at 123.19 116.84 0) (effects (font (size 1.27 1.27)) hide))
  (property "Value" "GND" (id 1) (at 123.19 115.57 0))
  (property "Footprint" "" (id 2) (at 123.19 110.49 0) (effects (font (size 1.27 1.27)) hide))
  (property "Datasheet" "" (id 3) (at 123.19 110.49 0) (effects (font (size 1.27 1.27)) hide)) (pin "1")))
